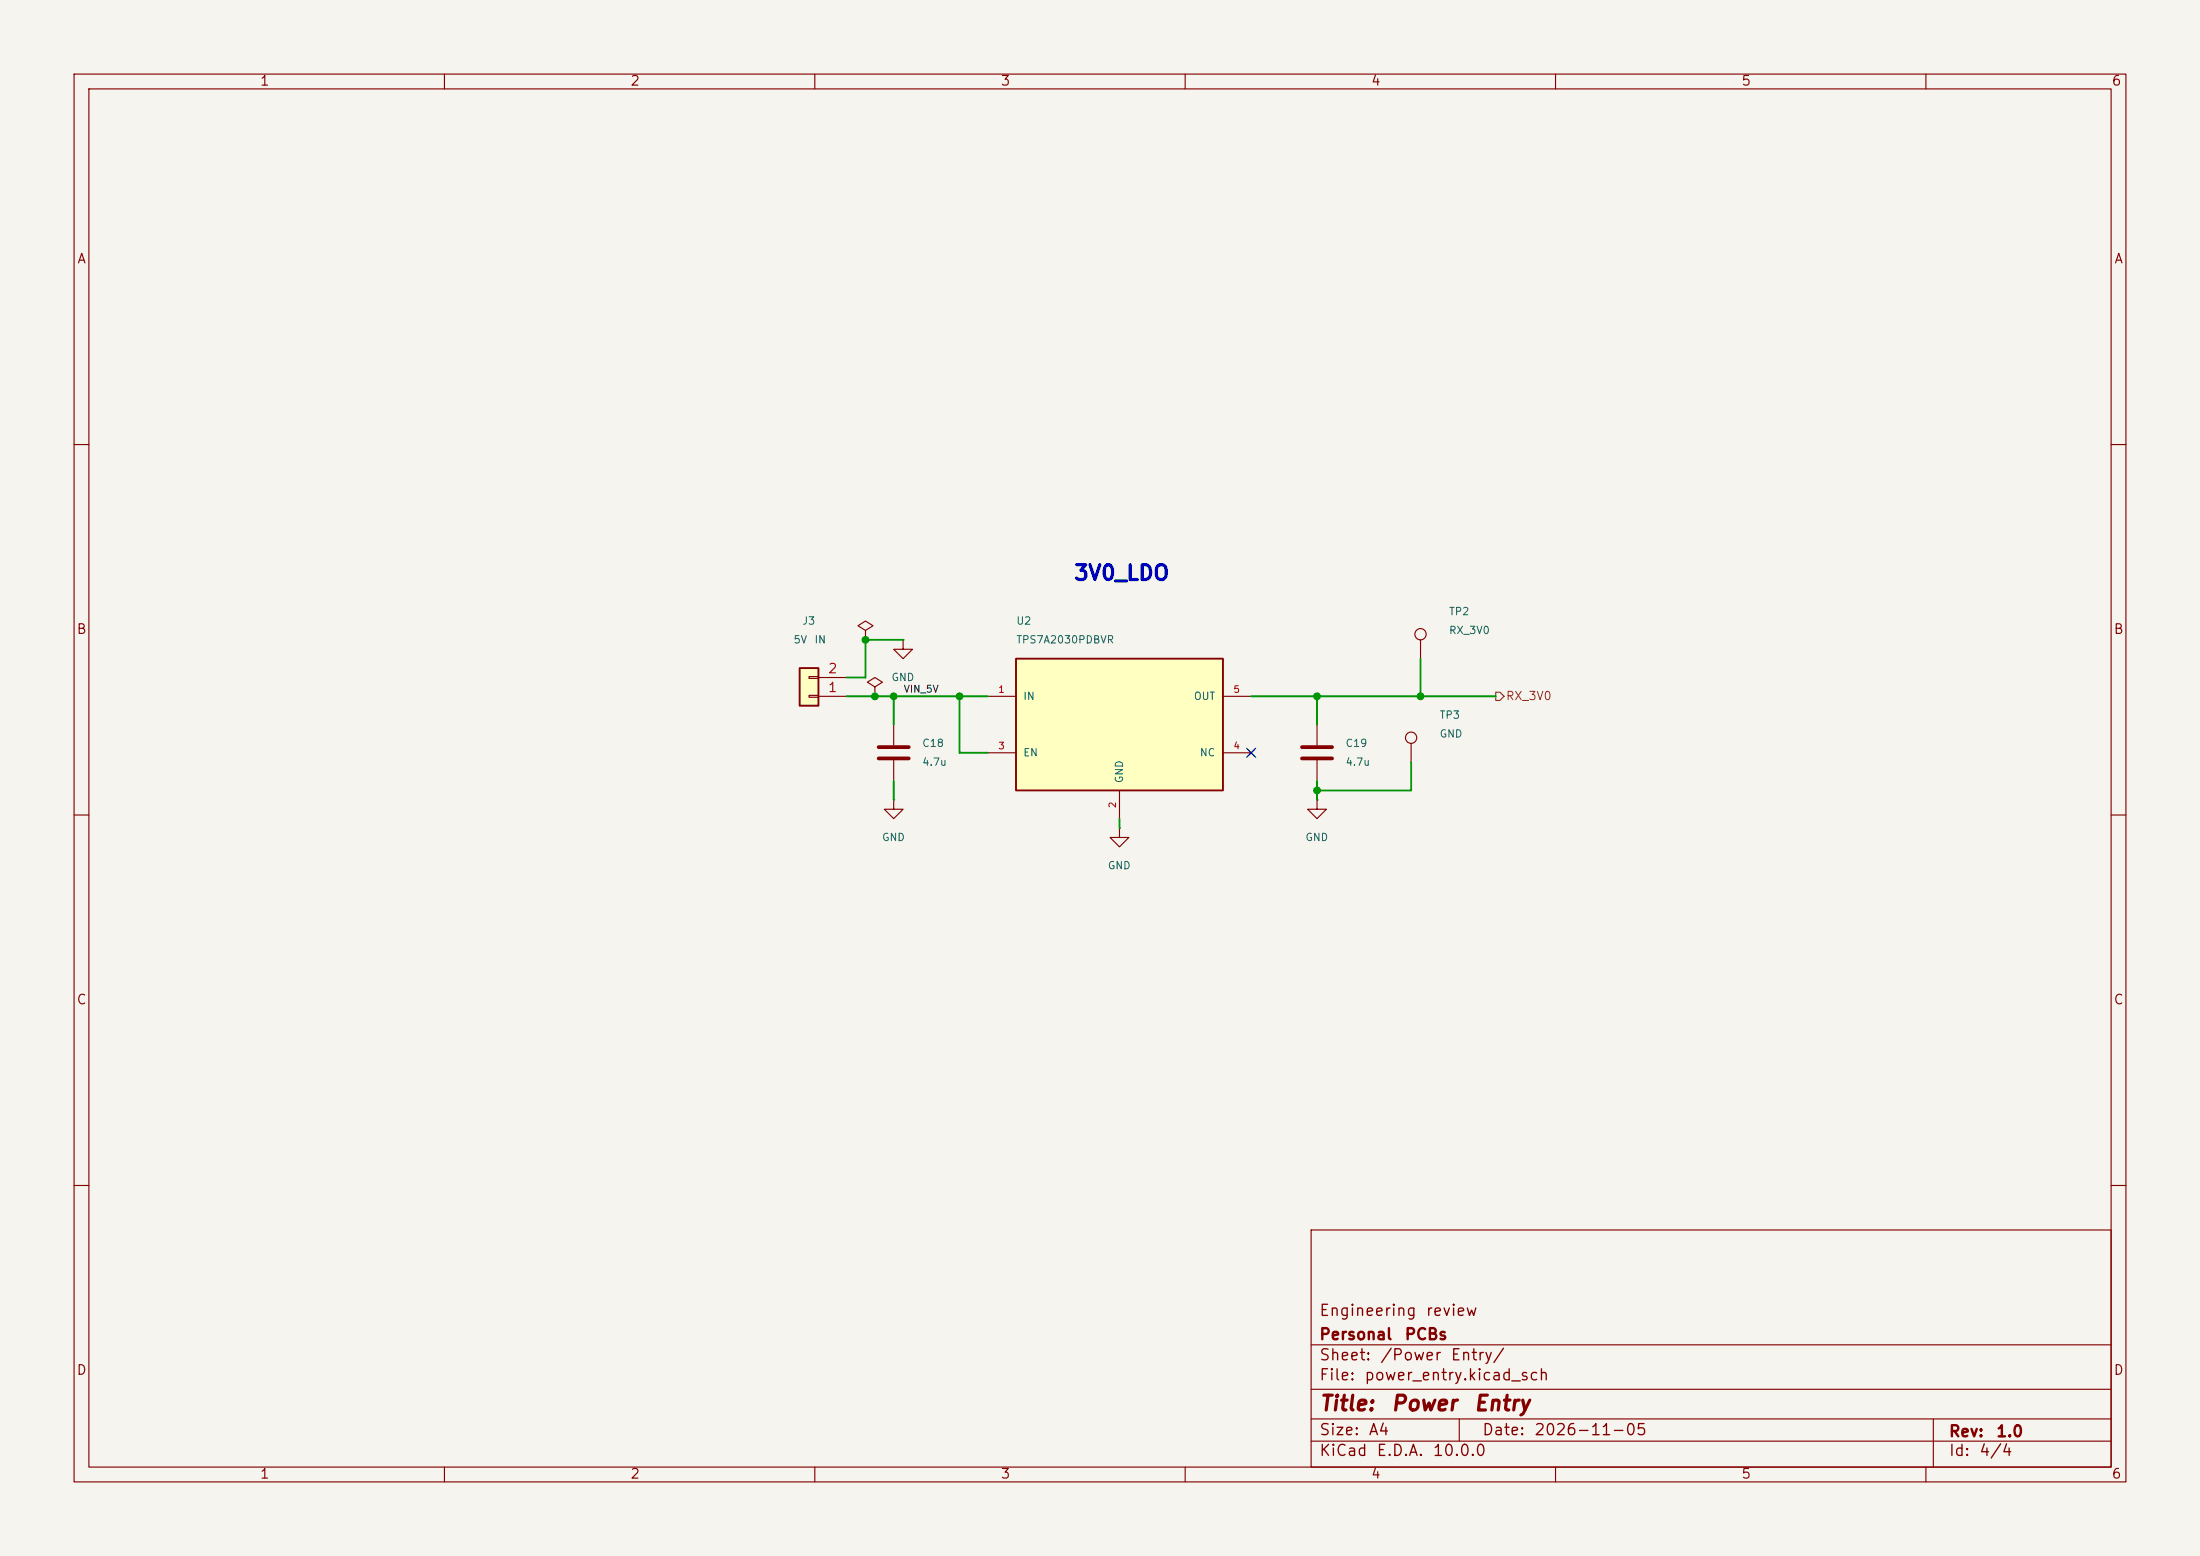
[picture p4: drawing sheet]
<svg xmlns="http://www.w3.org/2000/svg" width="297mm" height="210mm" viewBox="0 0 297 210" stroke-linecap="round" stroke-linejoin="round" font-family="sans-serif">
<path d="M0 0h297v210h-297z" fill="#f5f4ef" stroke="#f5f4ef" stroke-width=".14"/>
<g fill="none" stroke="#840000" stroke-width=".15">
<path d="M10 10h277v190h-277zM12 12h273v186h-273zM60 10v2M110 10v2M160 10v2M210 10v2M260 10v2M10 60h2M285 60h2M120.6 97.8v2.8M177.8 97.8v2.8M191.8 86.4v2.5"/>
<path d="M10 110h2M120.6 102.6v2.8M177.8 102.6v2.8M285 110h2M10 160h2M177 166h108v32h-108zM285 160h2M60 198v2M110 198v2M160 198v2M177 194.5h108M177 191.5h108"/>
<path d="M177 187.5h108M177 181.5h108M197 191.5v3M210 198v2M260 198v2M261 191.5v6.5"/>
<circle cx="191.8" cy="85.6" r=".76"/>
</g>
<path d="M118.6 100.8h4.1M118.6 102.4h4.1M175.8 100.8h4M175.8 102.4h4" fill="none" stroke="#840000" stroke-width=".51"/>
<path d="M137.2 88.9h27.9v17.8h-27.9z" fill="#ffffc2"/>
<path d="M137.2 88.9h27.9v17.8h-27.9z" fill="none" stroke="#840000" stroke-width=".25"/>
<g fill="none" stroke="#840000" stroke-width=".15">
<path d="M118.1 92.7l1-.6-1-.7-1 .7 1 .6v1.3M118.1 94h.1M121.9 86.4v1.2h1.3l-1.3 1.3-1.3-1.3h1.3M121.9 86.4h.1M133.3 94h3.9M165.1 94h3.8M133.3 101.6h3.9M151.1 111.8v1.2h1.3l-1.3 1.3-1.2-1.3h1.2M151.1 111.8h.1M151.1 106.7v3.8M165.1 101.6h3.8M168.5 101.2l.8 .8"/>
<path d="M169.3 101.2l-.8 .8M190.5 100.3v2.6"/>
<circle cx="190.5" cy="99.6" r=".76"/>
</g>
<path d="M107.9 90.2h2.6v5.1h-2.6z" fill="#ffffc2"/>
<path d="M107.9 90.2h2.6v5.1h-2.6z" fill="none" stroke="#840000" stroke-width=".25"/>
<path d="M109.2 93.9h1.3v.2h-1.3zM109.2 91.3h1.3v.3h-1.3zM110.5 94h3.8M110.5 91.4h3.8M116.8 85.1l1.1-.6-1.1-.7-1 .7 1 .6v1.3M116.8 86.4h.1M120.6 108v1.2h1.3l-1.3 1.3-1.2-1.3h1.2M120.6 108h.1M177.8 108v1.2h1.3l-1.3 1.3-1.3-1.3h1.3M177.8 108h.1" fill="none" stroke="#840000" stroke-width=".15"/>
<path d="M201.9 93.4h.6l.5 .6-.5 .5h-.6z" fill="none" stroke="#725600" stroke-width=".15"/>
<path d="M114.3 94h19M120.6 94v3.8M121.9 86.4h-5.1v5h-2.5M129.5 94v7.6h3.8M168.9 94h33M177.8 94v3.8M191.8 88.9v5.1M120.6 105.4v2.6M151.1 110.5v1.3M177.8 105.4v2.6M190.5 102.9v3.8h-12.7" fill="none" stroke="#009600" stroke-width=".25"/>
<path d="M168.3 101l1.2 1.2M169.5 101l-1.2 1.2" fill="none" stroke="#000084" stroke-width=".15"/>
<g fill="#009600" stroke="#009600" stroke-width=".14">
<circle cx="129.5" cy="94" r=".46"/>
<circle cx="177.8" cy="94" r=".46"/>
<circle cx="120.6" cy="94" r=".46"/>
<circle cx="116.8" cy="86.4" r=".46"/>
<circle cx="118.1" cy="94" r=".46"/>
<circle cx="191.8" cy="94" r=".46"/>
<circle cx="177.8" cy="106.7" r=".46"/>
</g>
<text font-size="2" fill="#0000c2" x="144.9" y="78.8">3V0_LDO</text>
<g font-size="2" fill="#840000">
<text x="178" y="190.9">Title:</text>
<text x="187.7" y="190.9">Power</text>
<text x="198.8" y="190.9">Entry</text>
</g>
<g font-size="1.5" fill="#840000">
<text x="178" y="178">Engineering</text>
<text x="192.4" y="178">review</text>
<text x="178" y="184">Sheet:</text>
<text x="178" y="181.2">Personal</text>
<text x="186.2" y="184">/Power</text>
<text x="189.5" y="181.2">PCBs</text>
<text x="195.7" y="184">Entry/</text>
<text x="178" y="186.7">File:</text>
<text x="184.1" y="186.7">power_entry.kicad_sch</text>
<text x="178" y="196.9">KiCad</text>
<text x="178" y="194.1">Size:</text>
<text x="184.7" y="194.1">A4</text>
<text x="185.7" y="196.9">E.D.A.</text>
<text x="193.3" y="196.9">10.0.0</text>
<text x="200" y="194.1">Date:</text>
<text x="207" y="194.1">2026-11-05</text>
<text x="263" y="194.3">Rev:</text>
<text x="263" y="196.9">Id:</text>
<text x="267.1" y="196.9">4/4</text>
<text x="269.4" y="194.3">1.0</text>
</g>
<g font-size="1.3" fill="#840000">
<text x="35" y="11.9">1</text>
<text x="85" y="11.9">2</text>
<text x="135" y="11.9">3</text>
<text x="185" y="11.9">4</text>
<text x="235" y="11.9">5</text>
<text x="285" y="11.9">6</text>
<text x="10.3" y="35.9">A</text>
<text x="285.3" y="35.9">A</text>
<text x="10.3" y="85.9">B</text>
<text x="285.3" y="85.9">B</text>
<text x="10.3" y="135.9">C</text>
<text x="285.3" y="135.9">C</text>
<text x="10.3" y="185.9">D</text>
<text x="285.3" y="185.9">D</text>
<text x="35" y="199.9">1</text>
<text x="85" y="199.9">2</text>
<text x="135" y="199.9">3</text>
<text x="185" y="199.9">4</text>
<text x="235" y="199.9">5</text>
<text x="285" y="199.9">6</text>
</g>
<g font-size="1.3" fill="#a90000">
<text x="111.7" y="93.7">1</text>
<text x="111.7" y="91.2">2</text>
</g>
<text font-size="1.1" fill="#725600" x="203.2" y="94.8">RX_3V0</text>
<g font-size="1" fill="#006464">
<text x="195.5" y="83.3">TP2</text>
<text x="107" y="87.1">5V</text>
<text x="108.2" y="84.5">J3</text>
<text x="109.9" y="87.1">IN</text>
<text x="137.1" y="87.1">TPS7A2030PDBVR</text>
<text x="137.1" y="84.5">U2</text>
<text x="195.5" y="85.8">RX_3V0</text>
<text x="120.3" y="92.2">GND</text>
<text x="138.1" y="94.7">IN</text>
<text x="161.1" y="94.7">OUT</text>
<text x="124.4" y="101.1">C18</text>
<text x="181.6" y="101.1">C19</text>
<text x="194.3" y="97.2">TP3</text>
<text x="194.3" y="99.8">GND</text>
<text x="124.4" y="103.6">4.7u</text>
<text x="138.1" y="102.3">EN</text>
<text x="151.9" y="105.8" transform="rotate(-90 151.9 105.8)">GND</text>
<text x="161.9" y="102.3">NC</text>
<text x="181.6" y="103.6">4.7u</text>
<text x="119" y="113.8">GND</text>
<text x="176.1" y="113.8">GND</text>
<text x="149.5" y="117.6">GND</text>
</g>
<text font-size="1" fill="#0f0f0f" x="121.9" y="93.7">VIN_5V</text>
<g font-size=".9" fill="#a90000">
<text x="134.7" y="93.7">1</text>
<text x="166.4" y="93.7">5</text>
<text x="134.7" y="101.3">3</text>
<text x="166.4" y="101.3">4</text>
<text x="150.9" y="109.2" transform="rotate(-90 150.9 109.2)">2</text>
</g>
</svg>
